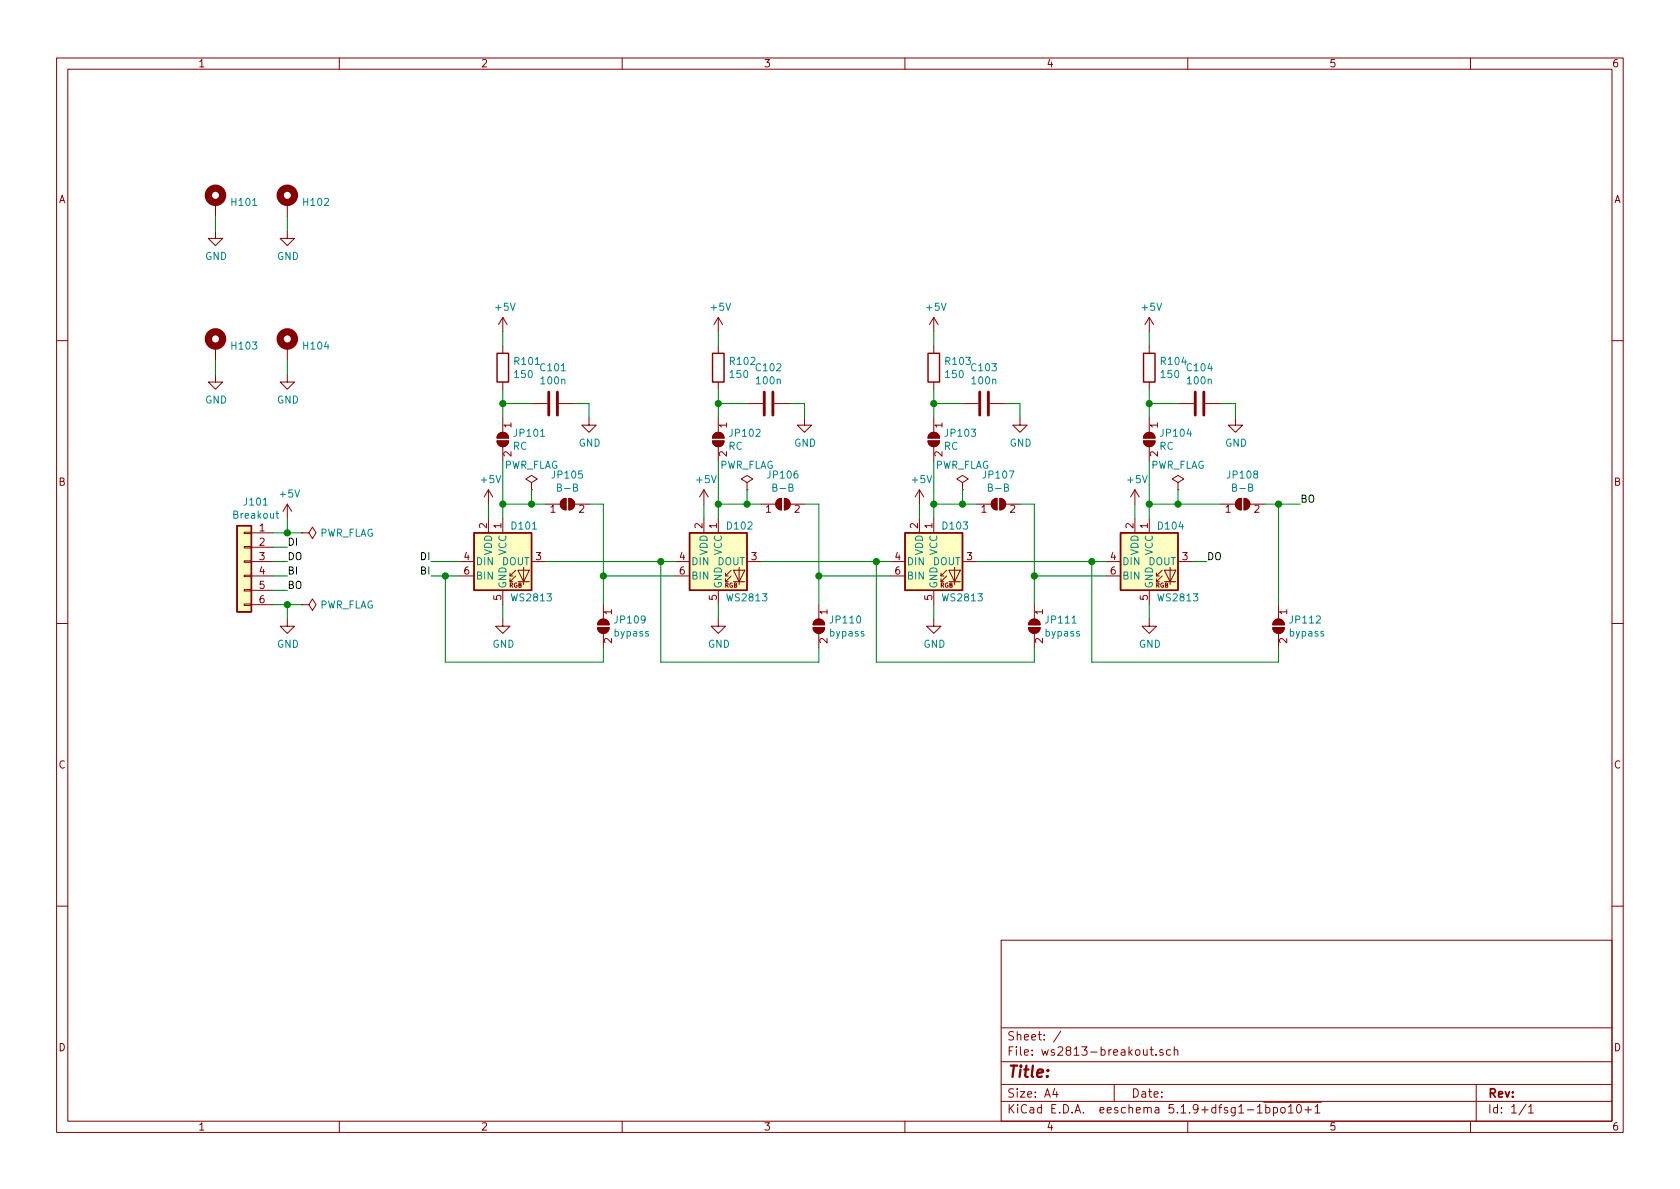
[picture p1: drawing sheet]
EESchema Schematic File Version 4
EELAYER 30 0
EELAYER END
$Descr A4 11693 8268
encoding utf-8
Sheet 1 1
Title ""
Date ""
Rev ""
Comp ""
Comment1 ""
Comment2 ""
Comment3 ""
Comment4 ""
$EndDescr
$Comp
L LED:WS2813 D101
U 1 1
P 3500 3900
F 0 "D101" H 3550 4150 50  0000 L CNN
F 1 "WS2813" H 3550 3650 50  0000 L CNN
F 2 "LED_SMD:LED_WS2812_PLCC6_5.0x5.0mm_P1.6mm" H 3550 3600 50  0001 L TNN
F 3 "http://www.normandled.com/upload/201605/WS2813%20LED%20Datasheet.pdf" H 3600 3525 50  0001 L TNN
F 4 "RGB SMD,5x5mm Light Emitting Diodes (LED) ROHS" H 3500 3900 50  0001 C CNN "Description"
F 5 "C114592" H 3500 3900 50  0001 C CNN "DistribPart#"
F 6 "JLCPCB" H 3500 3900 50  0001 C CNN "Distributor"
F 7 "C114592" H 3500 3900 50  0001 C CNN "LCSC"
F 8 "WS2813B-B" H 3500 3900 50  0001 C CNN "ManuPart#"
F 9 "Worldsemi" H 3500 3900 50  0001 C CNN "Manufacture"
F 10 "y" H 3500 3900 50  0001 C CNN "assemble"
	1    3500 3900
	1    0    0    -1  
$EndComp
Wire Wire Line
	6800 3900 7600 3900
Wire Wire Line
	5300 3900 6100 3900
Wire Wire Line
	3800 3900 4600 3900
Wire Wire Line
	8400 3900 8300 3900
$Comp
L LED:WS2813 D102
U 1 1
P 5000 3900
F 0 "D102" H 5050 4150 50  0000 L CNN
F 1 "WS2813" H 5050 3650 50  0000 L CNN
F 2 "LED_SMD:LED_WS2812_PLCC6_5.0x5.0mm_P1.6mm" H 5050 3600 50  0001 L TNN
F 3 "http://www.normandled.com/upload/201605/WS2813%20LED%20Datasheet.pdf" H 5100 3525 50  0001 L TNN
F 4 "RGB SMD,5x5mm Light Emitting Diodes (LED) ROHS" H 5000 3900 50  0001 C CNN "Description"
F 5 "C114592" H 5000 3900 50  0001 C CNN "DistribPart#"
F 6 "JLCPCB" H 5000 3900 50  0001 C CNN "Distributor"
F 7 "C114592" H 5000 3900 50  0001 C CNN "LCSC"
F 8 "WS2813B-B" H 5000 3900 50  0001 C CNN "ManuPart#"
F 9 "Worldsemi" H 5000 3900 50  0001 C CNN "Manufacture"
F 10 "y" H 5000 3900 50  0001 C CNN "assemble"
	1    5000 3900
	1    0    0    -1  
$EndComp
$Comp
L LED:WS2813 D103
U 1 1
P 6500 3900
F 0 "D103" H 6550 4150 50  0000 L CNN
F 1 "WS2813" H 6550 3650 50  0000 L CNN
F 2 "LED_SMD:LED_WS2812_PLCC6_5.0x5.0mm_P1.6mm" H 6550 3600 50  0001 L TNN
F 3 "http://www.normandled.com/upload/201605/WS2813%20LED%20Datasheet.pdf" H 6600 3525 50  0001 L TNN
F 4 "RGB SMD,5x5mm Light Emitting Diodes (LED) ROHS" H 6500 3900 50  0001 C CNN "Description"
F 5 "C114592" H 6500 3900 50  0001 C CNN "DistribPart#"
F 6 "JLCPCB" H 6500 3900 50  0001 C CNN "Distributor"
F 7 "C114592" H 6500 3900 50  0001 C CNN "LCSC"
F 8 "WS2813B-B" H 6500 3900 50  0001 C CNN "ManuPart#"
F 9 "Worldsemi" H 6500 3900 50  0001 C CNN "Manufacture"
F 10 "y" H 6500 3900 50  0001 C CNN "assemble"
	1    6500 3900
	1    0    0    -1  
$EndComp
$Comp
L LED:WS2813 D104
U 1 1
P 8000 3900
F 0 "D104" H 8050 4150 50  0000 L CNN
F 1 "WS2813" H 8050 3650 50  0000 L CNN
F 2 "LED_SMD:LED_WS2812_PLCC6_5.0x5.0mm_P1.6mm" H 8050 3600 50  0001 L TNN
F 3 "http://www.normandled.com/upload/201605/WS2813%20LED%20Datasheet.pdf" H 8100 3525 50  0001 L TNN
F 4 "RGB SMD,5x5mm Light Emitting Diodes (LED) ROHS" H 8000 3900 50  0001 C CNN "Description"
F 5 "C114592" H 8000 3900 50  0001 C CNN "DistribPart#"
F 6 "JLCPCB" H 8000 3900 50  0001 C CNN "Distributor"
F 7 "C114592" H 8000 3900 50  0001 C CNN "LCSC"
F 8 "WS2813B-B" H 8000 3900 50  0001 C CNN "ManuPart#"
F 9 "Worldsemi" H 8000 3900 50  0001 C CNN "Manufacture"
F 10 "y" H 8000 3900 50  0001 C CNN "assemble"
	1    8000 3900
	1    0    0    -1  
$EndComp
$Comp
L Jumper:SolderJumper_2_Open JP105
U 1 1
P 3950 3500
F 0 "JP105" H 3950 3705 50  0000 C CNN
F 1 "B-B" H 3950 3614 50  0000 C CNN
F 2 "Jumper:SolderJumper-2_P1.3mm_Open_RoundedPad1.0x1.5mm" H 3950 3500 50  0001 C CNN
F 3 "~" H 3950 3500 50  0001 C CNN
F 4 "n" H 3950 3500 50  0001 C CNN "assemble"
	1    3950 3500
	1    0    0    -1  
$EndComp
Wire Wire Line
	3800 3500 3700 3500
Wire Wire Line
	3500 3500 3500 3600
Wire Wire Line
	4700 4000 4200 4000
Wire Wire Line
	4200 4000 4200 3500
Wire Wire Line
	4200 3500 4100 3500
Wire Wire Line
	3400 3500 3400 3600
$Comp
L power:+5V #PWR?
U 1 1
P 3400 3500
F 0 "#PWR?" H 3400 3350 50  0001 C CNN
F 1 "+5V" H 3415 3673 50  0000 C CNN
F 2 "" H 3400 3500 50  0001 C CNN
F 3 "" H 3400 3500 50  0001 C CNN
	1    3400 3500
	1    0    0    -1  
$EndComp
$Comp
L power:+5V #PWR?
U 1 1
P 4900 3500
F 0 "#PWR?" H 4900 3350 50  0001 C CNN
F 1 "+5V" H 4915 3673 50  0000 C CNN
F 2 "" H 4900 3500 50  0001 C CNN
F 3 "" H 4900 3500 50  0001 C CNN
	1    4900 3500
	1    0    0    -1  
$EndComp
$Comp
L power:+5V #PWR?
U 1 1
P 6400 3500
F 0 "#PWR?" H 6400 3350 50  0001 C CNN
F 1 "+5V" H 6415 3673 50  0000 C CNN
F 2 "" H 6400 3500 50  0001 C CNN
F 3 "" H 6400 3500 50  0001 C CNN
	1    6400 3500
	1    0    0    -1  
$EndComp
$Comp
L power:+5V #PWR?
U 1 1
P 7900 3500
F 0 "#PWR?" H 7900 3350 50  0001 C CNN
F 1 "+5V" H 7915 3673 50  0000 C CNN
F 2 "" H 7900 3500 50  0001 C CNN
F 3 "" H 7900 3500 50  0001 C CNN
	1    7900 3500
	1    0    0    -1  
$EndComp
Wire Wire Line
	7900 3500 7900 3600
Wire Wire Line
	6400 3500 6400 3600
Wire Wire Line
	4900 3500 4900 3600
$Comp
L Jumper:SolderJumper_2_Open JP106
U 1 1
P 5450 3500
F 0 "JP106" H 5450 3705 50  0000 C CNN
F 1 "B-B" H 5450 3614 50  0000 C CNN
F 2 "Jumper:SolderJumper-2_P1.3mm_Open_RoundedPad1.0x1.5mm" H 5450 3500 50  0001 C CNN
F 3 "~" H 5450 3500 50  0001 C CNN
F 4 "n" H 5450 3500 50  0001 C CNN "assemble"
	1    5450 3500
	1    0    0    -1  
$EndComp
$Comp
L Jumper:SolderJumper_2_Open JP107
U 1 1
P 6950 3500
F 0 "JP107" H 6950 3705 50  0000 C CNN
F 1 "B-B" H 6950 3614 50  0000 C CNN
F 2 "Jumper:SolderJumper-2_P1.3mm_Open_RoundedPad1.0x1.5mm" H 6950 3500 50  0001 C CNN
F 3 "~" H 6950 3500 50  0001 C CNN
F 4 "n" H 6950 3500 50  0001 C CNN "assemble"
	1    6950 3500
	1    0    0    -1  
$EndComp
Wire Wire Line
	5300 3500 5200 3500
Wire Wire Line
	5000 3500 5000 3600
Wire Wire Line
	6800 3500 6700 3500
Wire Wire Line
	6500 3500 6500 3600
Wire Wire Line
	6200 4000 5700 4000
Wire Wire Line
	5700 4000 5700 3500
Wire Wire Line
	5700 3500 5600 3500
Wire Wire Line
	7700 4000 7200 4000
Wire Wire Line
	7200 4000 7200 3500
Wire Wire Line
	7200 3500 7100 3500
$Comp
L power:GND #PWR?
U 1 1
P 3500 4300
F 0 "#PWR?" H 3500 4050 50  0001 C CNN
F 1 "GND" H 3505 4127 50  0000 C CNN
F 2 "" H 3500 4300 50  0001 C CNN
F 3 "" H 3500 4300 50  0001 C CNN
	1    3500 4300
	1    0    0    -1  
$EndComp
$Comp
L power:GND #PWR?
U 1 1
P 5000 4300
F 0 "#PWR?" H 5000 4050 50  0001 C CNN
F 1 "GND" H 5005 4127 50  0000 C CNN
F 2 "" H 5000 4300 50  0001 C CNN
F 3 "" H 5000 4300 50  0001 C CNN
	1    5000 4300
	1    0    0    -1  
$EndComp
$Comp
L power:GND #PWR?
U 1 1
P 6500 4300
F 0 "#PWR?" H 6500 4050 50  0001 C CNN
F 1 "GND" H 6505 4127 50  0000 C CNN
F 2 "" H 6500 4300 50  0001 C CNN
F 3 "" H 6500 4300 50  0001 C CNN
	1    6500 4300
	1    0    0    -1  
$EndComp
$Comp
L power:GND #PWR?
U 1 1
P 8000 4300
F 0 "#PWR?" H 8000 4050 50  0001 C CNN
F 1 "GND" H 8005 4127 50  0000 C CNN
F 2 "" H 8000 4300 50  0001 C CNN
F 3 "" H 8000 4300 50  0001 C CNN
	1    8000 4300
	1    0    0    -1  
$EndComp
Wire Wire Line
	8000 4200 8000 4300
Wire Wire Line
	6500 4200 6500 4300
Wire Wire Line
	5000 4200 5000 4300
Wire Wire Line
	3500 4200 3500 4300
Wire Wire Line
	3000 3900 3200 3900
$Comp
L Connector_Generic:Conn_01x06 J101
U 1 1
P 1700 3900
F 0 "J101" H 1618 4317 50  0000 C CNN
F 1 "Breakout" H 1618 4226 50  0000 C CNN
F 2 "Connector_PinHeader_2.54mm:PinHeader_1x06_P2.54mm_Vertical" H 1700 3900 50  0001 C CNN
F 3 "~" H 1700 3900 50  0001 C CNN
F 4 "n" H 1700 3900 50  0001 C CNN "assemble"
	1    1700 3900
	-1   0    0    -1  
$EndComp
$Comp
L power:+5V #PWR?
U 1 1
P 2000 3600
F 0 "#PWR?" H 2000 3450 50  0001 C CNN
F 1 "+5V" H 2015 3773 50  0000 C CNN
F 2 "" H 2000 3600 50  0001 C CNN
F 3 "" H 2000 3600 50  0001 C CNN
	1    2000 3600
	1    0    0    -1  
$EndComp
$Comp
L power:GND #PWR?
U 1 1
P 2000 4300
F 0 "#PWR?" H 2000 4050 50  0001 C CNN
F 1 "GND" H 2005 4127 50  0000 C CNN
F 2 "" H 2000 4300 50  0001 C CNN
F 3 "" H 2000 4300 50  0001 C CNN
	1    2000 4300
	1    0    0    -1  
$EndComp
Wire Wire Line
	1900 3700 2000 3700
Wire Wire Line
	2000 3700 2000 3600
Wire Wire Line
	1900 4200 2000 4200
Wire Wire Line
	2000 4200 2000 4300
Wire Wire Line
	2000 3800 1900 3800
Wire Wire Line
	2000 3900 1900 3900
Wire Wire Line
	2000 4000 1900 4000
Wire Wire Line
	2000 4100 1900 4100
Text Label 2000 3800 0    50   ~ 0
DI
Text Label 2000 3900 0    50   ~ 0
DO
Text Label 2000 4000 0    50   ~ 0
BI
Text Label 2000 4100 0    50   ~ 0
BO
Wire Wire Line
	3000 4000 3100 4000
Text Label 3000 3900 2    50   ~ 0
DI
Text Label 3000 4000 2    50   ~ 0
BI
Text Label 9050 3500 0    50   ~ 0
BO
Text Label 8400 3900 0    50   ~ 0
DO
$Comp
L Jumper:SolderJumper_2_Open JP108
U 1 1
P 8650 3500
F 0 "JP108" H 8650 3705 50  0000 C CNN
F 1 "B-B" H 8650 3614 50  0000 C CNN
F 2 "Jumper:SolderJumper-2_P1.3mm_Open_RoundedPad1.0x1.5mm" H 8650 3500 50  0001 C CNN
F 3 "~" H 8650 3500 50  0001 C CNN
F 4 "n" H 8650 3500 50  0001 C CNN "assemble"
	1    8650 3500
	1    0    0    -1  
$EndComp
Wire Wire Line
	9050 3500 8900 3500
Wire Wire Line
	8500 3500 8200 3500
Wire Wire Line
	8000 3500 8000 3600
$Comp
L power:PWR_FLAG #FLG?
U 1 1
P 2100 3700
F 0 "#FLG?" H 2100 3775 50  0001 C CNN
F 1 "PWR_FLAG" V 2100 3828 50  0000 L CNN
F 2 "" H 2100 3700 50  0001 C CNN
F 3 "~" H 2100 3700 50  0001 C CNN
	1    2100 3700
	0    1    1    0   
$EndComp
Connection ~ 2000 3700
Wire Wire Line
	2100 3700 2000 3700
Wire Wire Line
	2100 4200 2000 4200
Connection ~ 2000 4200
$Comp
L power:PWR_FLAG #FLG?
U 1 1
P 2100 4200
F 0 "#FLG?" H 2100 4275 50  0001 C CNN
F 1 "PWR_FLAG" V 2100 4328 50  0000 L CNN
F 2 "" H 2100 4200 50  0001 C CNN
F 3 "~" H 2100 4200 50  0001 C CNN
	1    2100 4200
	0    1    1    0   
$EndComp
$Comp
L Jumper:SolderJumper_2_Open JP101
U 1 1
P 3500 3050
F 0 "JP101" V 3454 3118 50  0000 L CNN
F 1 "RC" V 3545 3118 50  0000 L CNN
F 2 "Jumper:SolderJumper-2_P1.3mm_Open_RoundedPad1.0x1.5mm" H 3500 3050 50  0001 C CNN
F 3 "~" H 3500 3050 50  0001 C CNN
F 4 "n" H 3500 3050 50  0001 C CNN "assemble"
	1    3500 3050
	0    1    1    0   
$EndComp
Wire Wire Line
	3500 3500 3500 3200
Connection ~ 3500 3500
$Comp
L Device:R R101
U 1 1
P 3500 2550
F 0 "R101" H 3570 2596 50  0000 L CNN
F 1 "150" H 3570 2505 50  0000 L CNN
F 2 "Resistor_SMD:R_0402_1005Metric" V 3430 2550 50  0001 C CNN
F 3 "~" H 3500 2550 50  0001 C CNN
F 4 "±1% 1/16W ±100ppm/℃ 150Ω 0402 Chip Resistor - Surface Mount ROHS" H 3500 2550 50  0001 C CNN "Description"
F 5 "C25082" H 3500 2550 50  0001 C CNN "DistribPart#"
F 6 "JLCPCB" H 3500 2550 50  0001 C CNN "Distributor"
F 7 "C25082" H 3500 2550 50  0001 C CNN "LCSC"
F 8 "0402WGF1500TCE" H 3500 2550 50  0001 C CNN "ManuPart#"
F 9 "UNI-ROYAL(Uniroyal Elec)" H 3500 2550 50  0001 C CNN "Manufacture"
F 10 "y" H 3500 2550 50  0001 C CNN "assemble"
	1    3500 2550
	1    0    0    -1  
$EndComp
$Comp
L Device:C C101
U 1 1
P 3850 2800
F 0 "C101" V 3598 2800 50  0000 C CNN
F 1 "100n" V 3689 2800 50  0000 C CNN
F 2 "Capacitor_SMD:C_0402_1005Metric" H 3888 2650 50  0001 C CNN
F 3 "~" H 3850 2800 50  0001 C CNN
F 4 "X7R 100nF ±10% 16V 0402 Multilayer Ceramic Capacitors MLCC - SMD/SMT ROHS" H 3850 2800 50  0001 C CNN "Description"
F 5 "C1525" H 3850 2800 50  0001 C CNN "DistribPart#"
F 6 "JLCPCB" H 3850 2800 50  0001 C CNN "Distributor"
F 7 "C1525" H 3850 2800 50  0001 C CNN "LCSC"
F 8 "CL05B104KO5NNNC" H 3850 2800 50  0001 C CNN "ManuPart#"
F 9 "Samsung Electro-Mechanics" H 3850 2800 50  0001 C CNN "Manufacture"
F 10 "y" H 3850 2800 50  0001 C CNN "assemble"
	1    3850 2800
	0    1    1    0   
$EndComp
$Comp
L power:GND #PWR?
U 1 1
P 4100 2900
F 0 "#PWR?" H 4100 2650 50  0001 C CNN
F 1 "GND" H 4105 2727 50  0000 C CNN
F 2 "" H 4100 2900 50  0001 C CNN
F 3 "" H 4100 2900 50  0001 C CNN
	1    4100 2900
	1    0    0    -1  
$EndComp
Wire Wire Line
	4000 2800 4100 2800
Wire Wire Line
	4100 2800 4100 2900
Wire Wire Line
	3500 2700 3500 2800
Wire Wire Line
	3700 2800 3500 2800
Connection ~ 3500 2800
Wire Wire Line
	3500 2800 3500 2900
$Comp
L power:+5V #PWR?
U 1 1
P 3500 2300
F 0 "#PWR?" H 3500 2150 50  0001 C CNN
F 1 "+5V" H 3515 2473 50  0000 C CNN
F 2 "" H 3500 2300 50  0001 C CNN
F 3 "" H 3500 2300 50  0001 C CNN
	1    3500 2300
	1    0    0    -1  
$EndComp
Wire Wire Line
	3500 2300 3500 2400
$Comp
L Jumper:SolderJumper_2_Open JP102
U 1 1
P 5000 3050
F 0 "JP102" V 4954 3118 50  0000 L CNN
F 1 "RC" V 5045 3118 50  0000 L CNN
F 2 "Jumper:SolderJumper-2_P1.3mm_Open_RoundedPad1.0x1.5mm" H 5000 3050 50  0001 C CNN
F 3 "~" H 5000 3050 50  0001 C CNN
F 4 "n" H 5000 3050 50  0001 C CNN "assemble"
	1    5000 3050
	0    1    1    0   
$EndComp
Wire Wire Line
	5000 3500 5000 3200
$Comp
L Device:R R102
U 1 1
P 5000 2550
F 0 "R102" H 5070 2596 50  0000 L CNN
F 1 "150" H 5070 2505 50  0000 L CNN
F 2 "Resistor_SMD:R_0402_1005Metric" V 4930 2550 50  0001 C CNN
F 3 "~" H 5000 2550 50  0001 C CNN
F 4 "±1% 1/16W ±100ppm/℃ 150Ω 0402 Chip Resistor - Surface Mount ROHS" H 5000 2550 50  0001 C CNN "Description"
F 5 "C25082" H 5000 2550 50  0001 C CNN "DistribPart#"
F 6 "JLCPCB" H 5000 2550 50  0001 C CNN "Distributor"
F 7 "C25082" H 5000 2550 50  0001 C CNN "LCSC"
F 8 "0402WGF1500TCE" H 5000 2550 50  0001 C CNN "ManuPart#"
F 9 "UNI-ROYAL(Uniroyal Elec)" H 5000 2550 50  0001 C CNN "Manufacture"
F 10 "y" H 5000 2550 50  0001 C CNN "assemble"
	1    5000 2550
	1    0    0    -1  
$EndComp
$Comp
L Device:C C102
U 1 1
P 5350 2800
F 0 "C102" V 5098 2800 50  0000 C CNN
F 1 "100n" V 5189 2800 50  0000 C CNN
F 2 "Capacitor_SMD:C_0402_1005Metric" H 5388 2650 50  0001 C CNN
F 3 "~" H 5350 2800 50  0001 C CNN
F 4 "X7R 100nF ±10% 16V 0402 Multilayer Ceramic Capacitors MLCC - SMD/SMT ROHS" H 5350 2800 50  0001 C CNN "Description"
F 5 "C1525" H 5350 2800 50  0001 C CNN "DistribPart#"
F 6 "JLCPCB" H 5350 2800 50  0001 C CNN "Distributor"
F 7 "C1525" H 5350 2800 50  0001 C CNN "LCSC"
F 8 "CL05B104KO5NNNC" H 5350 2800 50  0001 C CNN "ManuPart#"
F 9 "Samsung Electro-Mechanics" H 5350 2800 50  0001 C CNN "Manufacture"
F 10 "y" H 5350 2800 50  0001 C CNN "assemble"
	1    5350 2800
	0    1    1    0   
$EndComp
$Comp
L power:GND #PWR?
U 1 1
P 5600 2900
F 0 "#PWR?" H 5600 2650 50  0001 C CNN
F 1 "GND" H 5605 2727 50  0000 C CNN
F 2 "" H 5600 2900 50  0001 C CNN
F 3 "" H 5600 2900 50  0001 C CNN
	1    5600 2900
	1    0    0    -1  
$EndComp
Wire Wire Line
	5500 2800 5600 2800
Wire Wire Line
	5600 2800 5600 2900
Wire Wire Line
	5000 2700 5000 2800
Wire Wire Line
	5200 2800 5000 2800
Connection ~ 5000 2800
Wire Wire Line
	5000 2800 5000 2900
$Comp
L power:+5V #PWR?
U 1 1
P 5000 2300
F 0 "#PWR?" H 5000 2150 50  0001 C CNN
F 1 "+5V" H 5015 2473 50  0000 C CNN
F 2 "" H 5000 2300 50  0001 C CNN
F 3 "" H 5000 2300 50  0001 C CNN
	1    5000 2300
	1    0    0    -1  
$EndComp
Wire Wire Line
	5000 2300 5000 2400
$Comp
L Jumper:SolderJumper_2_Open JP103
U 1 1
P 6500 3050
F 0 "JP103" V 6454 3118 50  0000 L CNN
F 1 "RC" V 6545 3118 50  0000 L CNN
F 2 "Jumper:SolderJumper-2_P1.3mm_Open_RoundedPad1.0x1.5mm" H 6500 3050 50  0001 C CNN
F 3 "~" H 6500 3050 50  0001 C CNN
F 4 "n" H 6500 3050 50  0001 C CNN "assemble"
	1    6500 3050
	0    1    1    0   
$EndComp
Wire Wire Line
	6500 3500 6500 3200
$Comp
L Device:R R103
U 1 1
P 6500 2550
F 0 "R103" H 6570 2596 50  0000 L CNN
F 1 "150" H 6570 2505 50  0000 L CNN
F 2 "Resistor_SMD:R_0402_1005Metric" V 6430 2550 50  0001 C CNN
F 3 "~" H 6500 2550 50  0001 C CNN
F 4 "±1% 1/16W ±100ppm/℃ 150Ω 0402 Chip Resistor - Surface Mount ROHS" H 6500 2550 50  0001 C CNN "Description"
F 5 "C25082" H 6500 2550 50  0001 C CNN "DistribPart#"
F 6 "JLCPCB" H 6500 2550 50  0001 C CNN "Distributor"
F 7 "C25082" H 6500 2550 50  0001 C CNN "LCSC"
F 8 "0402WGF1500TCE" H 6500 2550 50  0001 C CNN "ManuPart#"
F 9 "UNI-ROYAL(Uniroyal Elec)" H 6500 2550 50  0001 C CNN "Manufacture"
F 10 "y" H 6500 2550 50  0001 C CNN "assemble"
	1    6500 2550
	1    0    0    -1  
$EndComp
$Comp
L Device:C C103
U 1 1
P 6850 2800
F 0 "C103" V 6598 2800 50  0000 C CNN
F 1 "100n" V 6689 2800 50  0000 C CNN
F 2 "Capacitor_SMD:C_0402_1005Metric" H 6888 2650 50  0001 C CNN
F 3 "~" H 6850 2800 50  0001 C CNN
F 4 "X7R 100nF ±10% 16V 0402 Multilayer Ceramic Capacitors MLCC - SMD/SMT ROHS" H 6850 2800 50  0001 C CNN "Description"
F 5 "C1525" H 6850 2800 50  0001 C CNN "DistribPart#"
F 6 "JLCPCB" H 6850 2800 50  0001 C CNN "Distributor"
F 7 "C1525" H 6850 2800 50  0001 C CNN "LCSC"
F 8 "CL05B104KO5NNNC" H 6850 2800 50  0001 C CNN "ManuPart#"
F 9 "Samsung Electro-Mechanics" H 6850 2800 50  0001 C CNN "Manufacture"
F 10 "y" H 6850 2800 50  0001 C CNN "assemble"
	1    6850 2800
	0    1    1    0   
$EndComp
$Comp
L power:GND #PWR?
U 1 1
P 7100 2900
F 0 "#PWR?" H 7100 2650 50  0001 C CNN
F 1 "GND" H 7105 2727 50  0000 C CNN
F 2 "" H 7100 2900 50  0001 C CNN
F 3 "" H 7100 2900 50  0001 C CNN
	1    7100 2900
	1    0    0    -1  
$EndComp
Wire Wire Line
	7000 2800 7100 2800
Wire Wire Line
	7100 2800 7100 2900
Wire Wire Line
	6500 2700 6500 2800
Wire Wire Line
	6700 2800 6500 2800
Connection ~ 6500 2800
Wire Wire Line
	6500 2800 6500 2900
$Comp
L power:+5V #PWR?
U 1 1
P 6500 2300
F 0 "#PWR?" H 6500 2150 50  0001 C CNN
F 1 "+5V" H 6515 2473 50  0000 C CNN
F 2 "" H 6500 2300 50  0001 C CNN
F 3 "" H 6500 2300 50  0001 C CNN
	1    6500 2300
	1    0    0    -1  
$EndComp
Wire Wire Line
	6500 2300 6500 2400
$Comp
L Jumper:SolderJumper_2_Open JP104
U 1 1
P 8000 3050
F 0 "JP104" V 7954 3118 50  0000 L CNN
F 1 "RC" V 8045 3118 50  0000 L CNN
F 2 "Jumper:SolderJumper-2_P1.3mm_Open_RoundedPad1.0x1.5mm" H 8000 3050 50  0001 C CNN
F 3 "~" H 8000 3050 50  0001 C CNN
F 4 "n" H 8000 3050 50  0001 C CNN "assemble"
	1    8000 3050
	0    1    1    0   
$EndComp
Wire Wire Line
	8000 3500 8000 3200
$Comp
L Device:R R104
U 1 1
P 8000 2550
F 0 "R104" H 8070 2596 50  0000 L CNN
F 1 "150" H 8070 2505 50  0000 L CNN
F 2 "Resistor_SMD:R_0402_1005Metric" V 7930 2550 50  0001 C CNN
F 3 "~" H 8000 2550 50  0001 C CNN
F 4 "±1% 1/16W ±100ppm/℃ 150Ω 0402 Chip Resistor - Surface Mount ROHS" H 8000 2550 50  0001 C CNN "Description"
F 5 "C25082" H 8000 2550 50  0001 C CNN "DistribPart#"
F 6 "JLCPCB" H 8000 2550 50  0001 C CNN "Distributor"
F 7 "C25082" H 8000 2550 50  0001 C CNN "LCSC"
F 8 "0402WGF1500TCE" H 8000 2550 50  0001 C CNN "ManuPart#"
F 9 "UNI-ROYAL(Uniroyal Elec)" H 8000 2550 50  0001 C CNN "Manufacture"
F 10 "y" H 8000 2550 50  0001 C CNN "assemble"
	1    8000 2550
	1    0    0    -1  
$EndComp
$Comp
L Device:C C104
U 1 1
P 8350 2800
F 0 "C104" V 8098 2800 50  0000 C CNN
F 1 "100n" V 8189 2800 50  0000 C CNN
F 2 "Capacitor_SMD:C_0402_1005Metric" H 8388 2650 50  0001 C CNN
F 3 "~" H 8350 2800 50  0001 C CNN
F 4 "X7R 100nF ±10% 16V 0402 Multilayer Ceramic Capacitors MLCC - SMD/SMT ROHS" H 8350 2800 50  0001 C CNN "Description"
F 5 "C1525" H 8350 2800 50  0001 C CNN "DistribPart#"
F 6 "JLCPCB" H 8350 2800 50  0001 C CNN "Distributor"
F 7 "C1525" H 8350 2800 50  0001 C CNN "LCSC"
F 8 "CL05B104KO5NNNC" H 8350 2800 50  0001 C CNN "ManuPart#"
F 9 "Samsung Electro-Mechanics" H 8350 2800 50  0001 C CNN "Manufacture"
F 10 "y" H 8350 2800 50  0001 C CNN "assemble"
	1    8350 2800
	0    1    1    0   
$EndComp
$Comp
L power:GND #PWR?
U 1 1
P 8600 2900
F 0 "#PWR?" H 8600 2650 50  0001 C CNN
F 1 "GND" H 8605 2727 50  0000 C CNN
F 2 "" H 8600 2900 50  0001 C CNN
F 3 "" H 8600 2900 50  0001 C CNN
	1    8600 2900
	1    0    0    -1  
$EndComp
Wire Wire Line
	8500 2800 8600 2800
Wire Wire Line
	8600 2800 8600 2900
Wire Wire Line
	8000 2700 8000 2800
Wire Wire Line
	8200 2800 8000 2800
Connection ~ 8000 2800
Wire Wire Line
	8000 2800 8000 2900
$Comp
L power:+5V #PWR?
U 1 1
P 8000 2300
F 0 "#PWR?" H 8000 2150 50  0001 C CNN
F 1 "+5V" H 8015 2473 50  0000 C CNN
F 2 "" H 8000 2300 50  0001 C CNN
F 3 "" H 8000 2300 50  0001 C CNN
	1    8000 2300
	1    0    0    -1  
$EndComp
Wire Wire Line
	8000 2300 8000 2400
Connection ~ 8000 3500
Connection ~ 6500 3500
Connection ~ 5000 3500
Wire Wire Line
	4200 4600 3100 4600
Wire Wire Line
	3100 4600 3100 4000
Connection ~ 3100 4000
Wire Wire Line
	3100 4000 3200 4000
$Comp
L Jumper:SolderJumper_2_Open JP109
U 1 1
P 4200 4350
F 0 "JP109" V 4154 4418 50  0000 L CNN
F 1 "bypass" V 4245 4418 50  0000 L CNN
F 2 "Jumper:SolderJumper-2_P1.3mm_Open_RoundedPad1.0x1.5mm" H 4200 4350 50  0001 C CNN
F 3 "~" H 4200 4350 50  0001 C CNN
F 4 "n" H 4200 4350 50  0001 C CNN "assemble"
	1    4200 4350
	0    1    1    0   
$EndComp
$Comp
L Jumper:SolderJumper_2_Open JP110
U 1 1
P 5700 4350
F 0 "JP110" V 5654 4418 50  0000 L CNN
F 1 "bypass" V 5745 4418 50  0000 L CNN
F 2 "Jumper:SolderJumper-2_P1.3mm_Open_RoundedPad1.0x1.5mm" H 5700 4350 50  0001 C CNN
F 3 "~" H 5700 4350 50  0001 C CNN
F 4 "n" H 5700 4350 50  0001 C CNN "assemble"
	1    5700 4350
	0    1    1    0   
$EndComp
$Comp
L Jumper:SolderJumper_2_Open JP111
U 1 1
P 7200 4350
F 0 "JP111" V 7154 4418 50  0000 L CNN
F 1 "bypass" V 7245 4418 50  0000 L CNN
F 2 "Jumper:SolderJumper-2_P1.3mm_Open_RoundedPad1.0x1.5mm" H 7200 4350 50  0001 C CNN
F 3 "~" H 7200 4350 50  0001 C CNN
F 4 "n" H 7200 4350 50  0001 C CNN "assemble"
	1    7200 4350
	0    1    1    0   
$EndComp
Wire Wire Line
	4200 4600 4200 4500
Wire Wire Line
	4200 4200 4200 4000
Connection ~ 4200 4000
Wire Wire Line
	4600 3900 4600 4600
Wire Wire Line
	4600 4600 5700 4600
Wire Wire Line
	5700 4600 5700 4500
Connection ~ 4600 3900
Wire Wire Line
	4600 3900 4700 3900
Wire Wire Line
	5700 4000 5700 4200
Connection ~ 5700 4000
Wire Wire Line
	6100 3900 6100 4600
Wire Wire Line
	6100 4600 7200 4600
Wire Wire Line
	7200 4600 7200 4500
Connection ~ 6100 3900
Wire Wire Line
	6100 3900 6200 3900
Wire Wire Line
	7200 4000 7200 4200
Connection ~ 7200 4000
$Comp
L Jumper:SolderJumper_2_Open JP112
U 1 1
P 8900 4350
F 0 "JP112" V 8854 4418 50  0000 L CNN
F 1 "bypass" V 8945 4418 50  0000 L CNN
F 2 "Jumper:SolderJumper-2_P1.3mm_Open_RoundedPad1.0x1.5mm" H 8900 4350 50  0001 C CNN
F 3 "~" H 8900 4350 50  0001 C CNN
F 4 "n" H 8900 4350 50  0001 C CNN "assemble"
	1    8900 4350
	0    1    1    0   
$EndComp
Wire Wire Line
	7600 3900 7600 4600
Wire Wire Line
	7600 4600 8900 4600
Wire Wire Line
	8900 4600 8900 4500
Connection ~ 7600 3900
Wire Wire Line
	7600 3900 7700 3900
Wire Wire Line
	8900 4200 8900 3500
Connection ~ 8900 3500
Wire Wire Line
	8900 3500 8800 3500
$Comp
L power:PWR_FLAG #FLG?
U 1 1
P 3700 3400
F 0 "#FLG?" H 3700 3475 50  0001 C CNN
F 1 "PWR_FLAG" H 3700 3573 50  0000 C CNN
F 2 "" H 3700 3400 50  0001 C CNN
F 3 "~" H 3700 3400 50  0001 C CNN
	1    3700 3400
	1    0    0    -1  
$EndComp
Wire Wire Line
	3700 3400 3700 3500
Connection ~ 3700 3500
Wire Wire Line
	3700 3500 3500 3500
$Comp
L power:PWR_FLAG #FLG?
U 1 1
P 5200 3400
F 0 "#FLG?" H 5200 3475 50  0001 C CNN
F 1 "PWR_FLAG" H 5200 3573 50  0000 C CNN
F 2 "" H 5200 3400 50  0001 C CNN
F 3 "~" H 5200 3400 50  0001 C CNN
	1    5200 3400
	1    0    0    -1  
$EndComp
Wire Wire Line
	5200 3400 5200 3500
$Comp
L power:PWR_FLAG #FLG?
U 1 1
P 6700 3400
F 0 "#FLG?" H 6700 3475 50  0001 C CNN
F 1 "PWR_FLAG" H 6700 3573 50  0000 C CNN
F 2 "" H 6700 3400 50  0001 C CNN
F 3 "~" H 6700 3400 50  0001 C CNN
	1    6700 3400
	1    0    0    -1  
$EndComp
Wire Wire Line
	6700 3400 6700 3500
$Comp
L power:PWR_FLAG #FLG?
U 1 1
P 8200 3400
F 0 "#FLG?" H 8200 3475 50  0001 C CNN
F 1 "PWR_FLAG" H 8200 3573 50  0000 C CNN
F 2 "" H 8200 3400 50  0001 C CNN
F 3 "~" H 8200 3400 50  0001 C CNN
	1    8200 3400
	1    0    0    -1  
$EndComp
Wire Wire Line
	8200 3400 8200 3500
Connection ~ 8200 3500
Wire Wire Line
	8200 3500 8000 3500
Connection ~ 6700 3500
Wire Wire Line
	6700 3500 6500 3500
Connection ~ 5200 3500
Wire Wire Line
	5200 3500 5000 3500
$Comp
L Mechanical:MountingHole_Pad H101
U 1 1
P 1500 1400
F 0 "H101" H 1600 1403 50  0000 L CNN
F 1 "~" H 1600 1358 50  0000 L CNN
F 2 "MountingHole:MountingHole_3.2mm_M3_ISO14580_Pad" H 1500 1400 50  0001 C CNN
F 3 "~" H 1500 1400 50  0001 C CNN
F 4 "n" H 1500 1400 50  0001 C CNN "assemble"
	1    1500 1400
	1    0    0    -1  
$EndComp
$Comp
L power:GND #PWR?
U 1 1
P 1500 1600
F 0 "#PWR?" H 1500 1350 50  0001 C CNN
F 1 "GND" H 1505 1427 50  0000 C CNN
F 2 "" H 1500 1600 50  0001 C CNN
F 3 "" H 1500 1600 50  0001 C CNN
	1    1500 1600
	1    0    0    -1  
$EndComp
Wire Wire Line
	1500 1500 1500 1600
$Comp
L Mechanical:MountingHole_Pad H102
U 1 1
P 2000 1400
F 0 "H102" H 2100 1403 50  0000 L CNN
F 1 "~" H 2100 1358 50  0000 L CNN
F 2 "MountingHole:MountingHole_3.2mm_M3_ISO14580_Pad" H 2000 1400 50  0001 C CNN
F 3 "~" H 2000 1400 50  0001 C CNN
F 4 "n" H 2000 1400 50  0001 C CNN "assemble"
	1    2000 1400
	1    0    0    -1  
$EndComp
$Comp
L power:GND #PWR?
U 1 1
P 2000 1600
F 0 "#PWR?" H 2000 1350 50  0001 C CNN
F 1 "GND" H 2005 1427 50  0000 C CNN
F 2 "" H 2000 1600 50  0001 C CNN
F 3 "" H 2000 1600 50  0001 C CNN
	1    2000 1600
	1    0    0    -1  
$EndComp
Wire Wire Line
	2000 1500 2000 1600
$Comp
L Mechanical:MountingHole_Pad H103
U 1 1
P 1500 2400
F 0 "H103" H 1600 2403 50  0000 L CNN
F 1 "~" H 1600 2358 50  0000 L CNN
F 2 "MountingHole:MountingHole_3.2mm_M3_ISO14580_Pad" H 1500 2400 50  0001 C CNN
F 3 "~" H 1500 2400 50  0001 C CNN
F 4 "n" H 1500 2400 50  0001 C CNN "assemble"
	1    1500 2400
	1    0    0    -1  
$EndComp
$Comp
L power:GND #PWR?
U 1 1
P 1500 2600
F 0 "#PWR?" H 1500 2350 50  0001 C CNN
F 1 "GND" H 1505 2427 50  0000 C CNN
F 2 "" H 1500 2600 50  0001 C CNN
F 3 "" H 1500 2600 50  0001 C CNN
	1    1500 2600
	1    0    0    -1  
$EndComp
Wire Wire Line
	1500 2500 1500 2600
$Comp
L Mechanical:MountingHole_Pad H104
U 1 1
P 2000 2400
F 0 "H104" H 2100 2403 50  0000 L CNN
F 1 "~" H 2100 2358 50  0000 L CNN
F 2 "MountingHole:MountingHole_3.2mm_M3_ISO14580_Pad" H 2000 2400 50  0001 C CNN
F 3 "~" H 2000 2400 50  0001 C CNN
F 4 "n" H 2000 2400 50  0001 C CNN "assemble"
	1    2000 2400
	1    0    0    -1  
$EndComp
$Comp
L power:GND #PWR?
U 1 1
P 2000 2600
F 0 "#PWR?" H 2000 2350 50  0001 C CNN
F 1 "GND" H 2005 2427 50  0000 C CNN
F 2 "" H 2000 2600 50  0001 C CNN
F 3 "" H 2000 2600 50  0001 C CNN
	1    2000 2600
	1    0    0    -1  
$EndComp
Wire Wire Line
	2000 2500 2000 2600
$EndSCHEMATC
